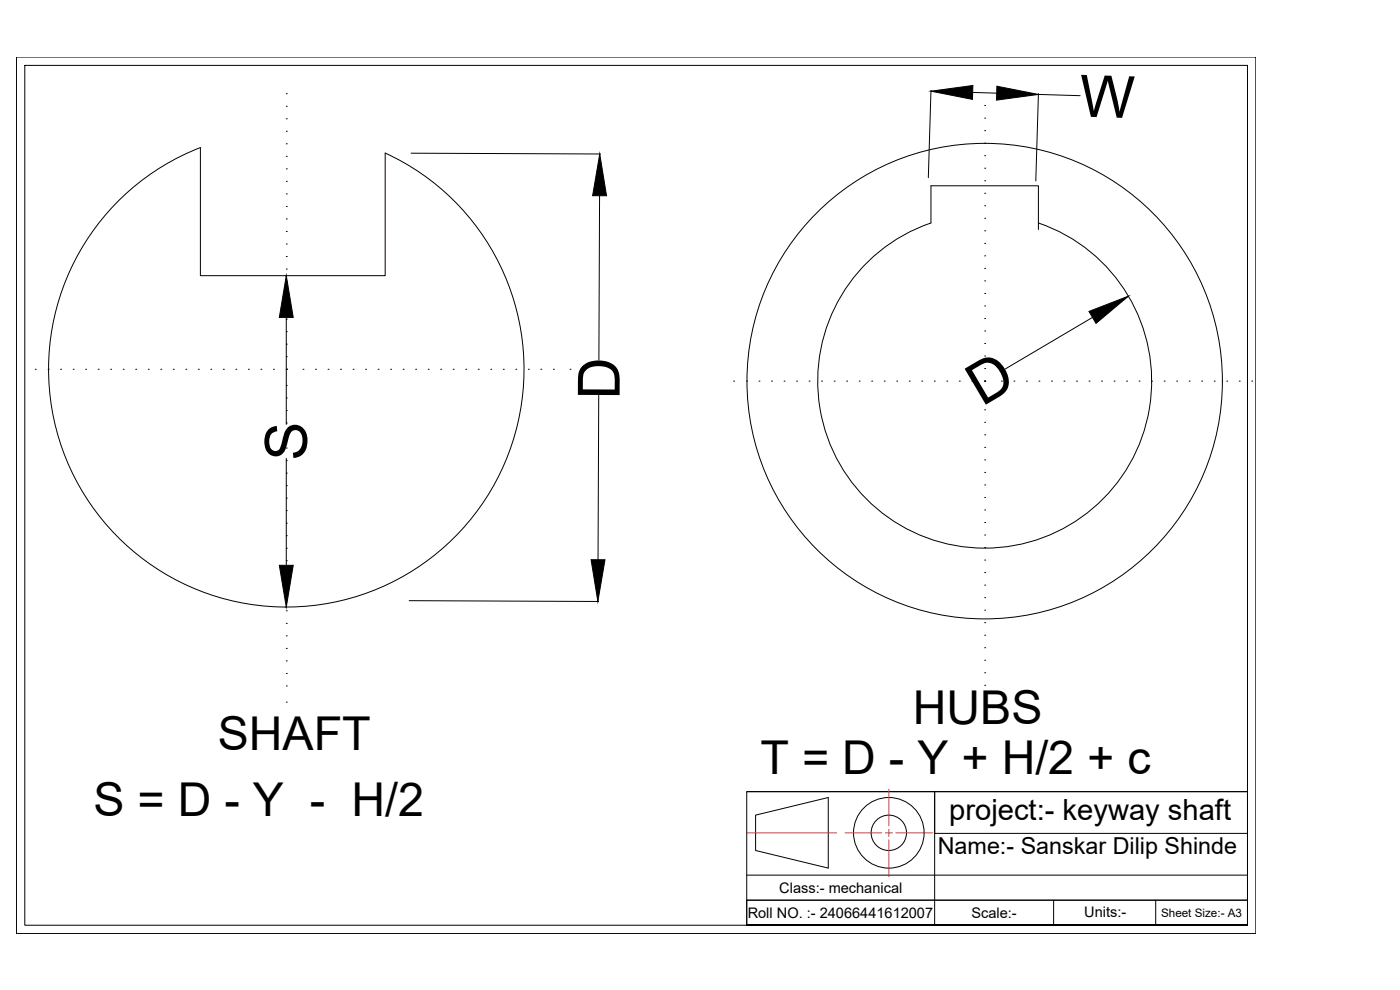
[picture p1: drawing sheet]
<svg xmlns="http://www.w3.org/2000/svg" width="420mm" height="297mm" viewBox="0 0 420 297" stroke-linecap="round" stroke-linejoin="round" font-family="sans-serif">
<!-- layer: 0 -->
<g fill="none" stroke="#000" stroke-width=".3">
<path d="M4.9 17.1h372v263h-372zM7.4 19.6h367v258h-367zM85.9 28.1h.1M85.9 31.9h.1M85.9 35.6h.1M85.9 39.4h.1M279.4 27.1l-.8 26.2M291.9 27.7l7.2 .3M295.5 31.7h.1M295.5 35.4h.1M295.5 39.2h.1M311.6 28.3l12.6 .4"/>
<path d="M311.6 28.1l-.7 26.2M36.1 59.8a71.1 71.1 0 0 1 24-15.5v38.4h55.5v-36.8a71.3 71.3 0 0 1 31.1 102.3 71.3 71.3 0 0 1-105.3 18.3 71.3 71.3 0 0 1-5.3-106.7zM85.9 43.2h.1M85.9 46.9h.1M85.9 50.7h.1M85.9 54.4h.1M85.9 58.2h.1M123.4 46l56.8 .2M179.9 58.7l-.2 49.3M295.5 43h.1M295.5 46.7h.1M295.5 50.5h.1"/>
<path d="M295.5 54.2h.1M295.5 58h.1M85.9 61.9h.1M85.9 65.7h.1M85.9 69.4h.1M85.9 73.2h.1M85.9 77h.1M295.5 61.7h.1M295.5 65.5h.1M295.5 69.3h.1M295.5 73h.1M295.5 76.8h.1"/>
<path d="M311.6 66.9a50.1 50.1 0 0 1 24.3 77.1 50.1 50.1 0 0 1-80.8 0 50.1 50.1 0 0 1 24.3-77.1v-11.2h32.2v13.2M85.7 82.7h.1M85.9 80.7h.1M85.9 84.5h.1M85.9 88.2h.1M85.9 92h.1M85.9 95.7h.1M85.9 99.5h.1M85.9 95.2v32.1M295.5 80.5h.1M295.5 84.3h.1M295.5 88h.1"/>
<path d="M295.5 91.8h.1M295.5 95.6h.1M295.5 99.3h.1M327.9 95.2l-26.2 15.5M10.6 110.8h.1M14.4 110.8h.1M18.2 110.8h.1M21.9 110.8h.1M25.7 110.8h.1M29.5 110.8h.1M33.2 110.8h.1M37 110.8h.1"/>
<path d="M40.7 110.8h.1M44.5 110.8h.1M48.2 110.8h.1M52 110.8h.1M55.8 110.8h.1M59.5 110.8h.1M63.3 110.8h.1M67 110.8h.1M70.8 110.8h.1M74.5 110.8h.1M78.3 110.8h.1M82.1 110.8h.1"/>
<path d="M85.9 119.4h.1M85.9 115.6h.1M85.9 110.8h.1M85.9 103.3h.1M85.9 107h.1M90.9 110.8h.1M94.7 110.8h.1M98.4 110.8h.1M102.2 110.8h.1M106 110.8h.1M109.7 110.8h.1M113.5 110.8h.1"/>
<path d="M117.2 110.8h.1M121 110.8h.1M124.7 110.8h.1M128.5 110.8h.1M132.3 110.8h.1M136 110.8h.1M139.8 110.8h.1M143.5 110.8h.1M147.3 110.8h.1M151 110.8h.1M154.8 110.8h.1M158.6 110.8h.1"/>
<path d="M162.3 110.8h.1M166.1 110.8h.1M171.1 110.8h.1M179.7 118.6l-.2 49.3M220.2 114.4h.1M224 114.4h.1M227.8 114.4h.1M231.5 114.4h.1M235.3 114.4h.1M239.1 114.4h.1M242.8 114.4h.1M246.6 114.4h.1"/>
<path d="M250.3 114.4h.1M254.1 114.4h.1M257.8 114.4h.1M261.6 114.4h.1M265.4 114.4h.1M269.1 114.4h.1M272.9 114.4h.1M276.6 114.4h.1M280.4 114.4h.1M284.1 114.4h.1M287.9 114.4h.1M291.7 114.4h.1"/>
<path d="M295.5 119.2h.1M295.5 114.4h.1M295.5 103.1h.1M295.5 106.8h.1M295.5 110.6h.1M300.5 114.4h.1M304.3 114.4h.1M308 114.4h.1M311.8 114.4h.1M315.6 114.4h.1M319.3 114.4h.1M323.1 114.4h.1"/>
<path d="M326.8 114.4h.1M330.6 114.4h.1M334.3 114.4h.1M338.1 114.4h.1M341.9 114.4h.1M345.6 114.4h.1M349.4 114.4h.1M353.1 114.4h.1M356.9 114.4h.1M360.6 114.4h.1M364.4 114.4h.1M368.2 114.4h.1"/>
<path d="M371.9 114.4h.1M375.7 114.4h.1M85.9 138.2h.1M85.9 134.4h.1M85.9 130.7h.1M85.9 126.9h.1M85.9 123.2h.1M85.9 137.5v32.1M295.5 138h.1M295.5 134.2h.1M295.5 130.5h.1M295.5 126.7h.1"/>
<path d="M295.5 123h.1M85.9 157h.1M85.9 153.2h.1M85.9 149.5h.1M85.9 145.7h.1M85.9 141.9h.1M295.5 156.8h.1M295.5 153h.1M295.5 149.3h.1M295.5 145.5h.1M295.5 141.7h.1M85.9 179.5h.1"/>
<path d="M85.9 175.8h.1M85.9 172h.1M85.9 168.2h.1M85.9 164.5h.1M85.9 160.7h.1M295.5 179.3h.1M295.5 175.6h.1M295.5 171.8h.1M295.5 168h.1M295.5 164.3h.1M295.5 160.5h.1M85.7 182.1h.1"/>
<path d="M85.9 198.3h.1M85.9 194.5h.1M85.9 190.8h.1M85.9 187h.1M85.9 183.3h.1M122.8 180.2l56.9 .3M295.5 198.1h.1M295.5 194.3h.1M295.5 190.6h.1M295.5 186.8h.1M295.5 183.1h.1M85.9 210.7h.1"/>
<path d="M85.9 205.8h.1M85.9 202.1h.1M295.5 214.2h.1M295.5 209.4h.1M295.5 205.6h.1M295.5 201.9h.1M224.1 237.5h150.3v40.1h-150.3zM224.1 237.5h150.3M226.8 244.6l21.8-5.3v21.2l-21.8-5.3zM374.4 250h-93.9v-12.5v40.1M224.1 270.1h150.3h-150.3v7.5h150.3M224.1 262.6h150.3"/>
<path d="M316.2 270.1v7.5M346.8 270.1v7.5"/>
<circle cx="295.5" cy="114.4" r="71.3"/>
<circle cx="266.7" cy="249.9" r="10.6"/>
<circle cx="266.7" cy="249.9" r="5.3"/>
</g>
<g fill="none" stroke="#cd2027" stroke-width=".3">
<path d="M266.7 236.8v1M266.7 238v.1M266.7 238.3v.9M266.7 239.4v.1M266.7 239.7v.9M253.6 249.9h1.1M254.8 249.9h.2M255.1 249.9h1M256.2 249.9h.2M256.6 249.9h.9M257.6 249.9h.2M258 249.9h.9"/>
<path d="M259.1 249.9h.1M259.4 249.9h.9M260.5 249.9h.1M260.8 249.9h.9M261.9 249.9h.1M262.2 249.9h.9M263.3 249.9h.1M263.6 249.9h1M265.7 249.9h2.1M266.7 240.8v.1M266.7 241.1v.9M266.7 242.2v.1"/>
<path d="M266.7 242.5v.9M266.7 243.6v.2M266.7 243.9v1M266.7 245v.2M266.7 245.3v1M266.7 246.4v.2M266.7 246.7v1.1M266.7 248.8v2.1M266.7 252v1M266.7 253.2v.1M266.7 253.5v.9M266.7 254.6v.1"/>
<path d="M266.7 254.9v.9M266.7 256v.2M266.7 256.3v1M266.7 257.4v.2M266.7 257.7v1M266.7 258.8v.2M266.7 259.1v1M268.9 249.9h1M270 249.9h.2M270.4 249.9h.9M271.5 249.9h.1M271.8 249.9h.9"/>
<path d="M272.9 249.9h.1M273.2 249.9h.9M274.3 249.9h.1M274.6 249.9h.9M275.7 249.9h.1M276 249.9h.9M277.1 249.9h.1M277.4 249.9h.9M278.5 249.9h.2M278.8 249.9h1M266.7 260.2v.2M266.7 260.5v1"/>
<path d="M266.7 261.6v.2M266.7 261.9v1.1"/>
</g>
<g fill="none" stroke="#f00" stroke-width=".3">
<path d="M224.3 249.9h.5M224.9 249.9h.2M225.2 249.9h1M226.3 249.9h.2M226.6 249.9h1M227.7 249.9h.2M228 249.9h1M229.1 249.9h.2M229.4 249.9h1M230.5 249.9h.2M230.9 249.9h.9M232 249.9h.1"/>
<path d="M232.3 249.9h.9M233.4 249.9h.1M233.7 249.9h.9M234.8 249.9h.1M235.1 249.9h.9M236.2 249.9h.1M236.5 249.9h.9M237.6 249.9h.1M237.9 249.9h.9M239 249.9h.2M239.3 249.9h1M240.4 249.9h.2"/>
<path d="M240.7 249.9h1M241.8 249.9h.2M242.1 249.9h1M243.2 249.9h.2M243.5 249.9h1M244.6 249.9h.2M244.9 249.9h1M246 249.9h.2M246.4 249.9h.9M247.5 249.9h.1M247.8 249.9h.9M248.9 249.9h.1"/>
<path d="M249.2 249.9h.9M250.3 249.9h.1M250.6 249.9h.5"/>
</g>
<path d="M279.4 27.4l12.6-1.7-.2 4.1zM299.2 25.9l12.4 2.4-12.5 1.7zM180 46.2l2 12.5h-4.1zM85.9 82.7l2.1 12.5h-4.2zM326.8 93.4l11.9-4.5-9.8 8.1zM83.8 169.6h4.2l-2.1 12.5zM177.4 167.9h4.2l-2.2 12.6z" fill="#000" stroke="#000" stroke-width=".3"/>
<g font-size="17.5">
<text x="323.9" y="35" transform="rotate(2 323.9 35)">W</text>
<text x="185.9" y="119.9" transform="rotate(-90 185.9 119.9)">D</text>
<text x="294.7" y="122.1" transform="rotate(-31 294.7 122.1)">D</text>
<text x="92.1" y="138.2" transform="rotate(-90 92.1 138.2)">S</text>
</g>
<g font-size="14">
<text x="274" y="217.3">HUBS</text>
<text x="65.4" y="225">SHAFT</text>
<text x="228.3" y="232.2">T = D - Y + H/2 + c</text>
<text x="28.1" y="245">S = D - Y - H/2</text>
</g>
<text font-size="8.7" x="284.9" y="246.1">project:- keyway shaft</text>
<text font-size="7" x="281.4" y="256.2">Name:- Sanskar Dilip Shinde</text>
<g font-size="4.4">
<text x="233.9" y="267.9">Class:- mechanical</text>
<text x="224.4" y="275.4">Roll NO. :- 24066441612007</text>
<text x="291.5" y="275.4">Scale:-</text>
<text x="325.4" y="275.1">Units:-</text>
</g>
<text font-size="3.5" x="348.5" y="275.1">Sheet Size:- A3</text>
</svg>
